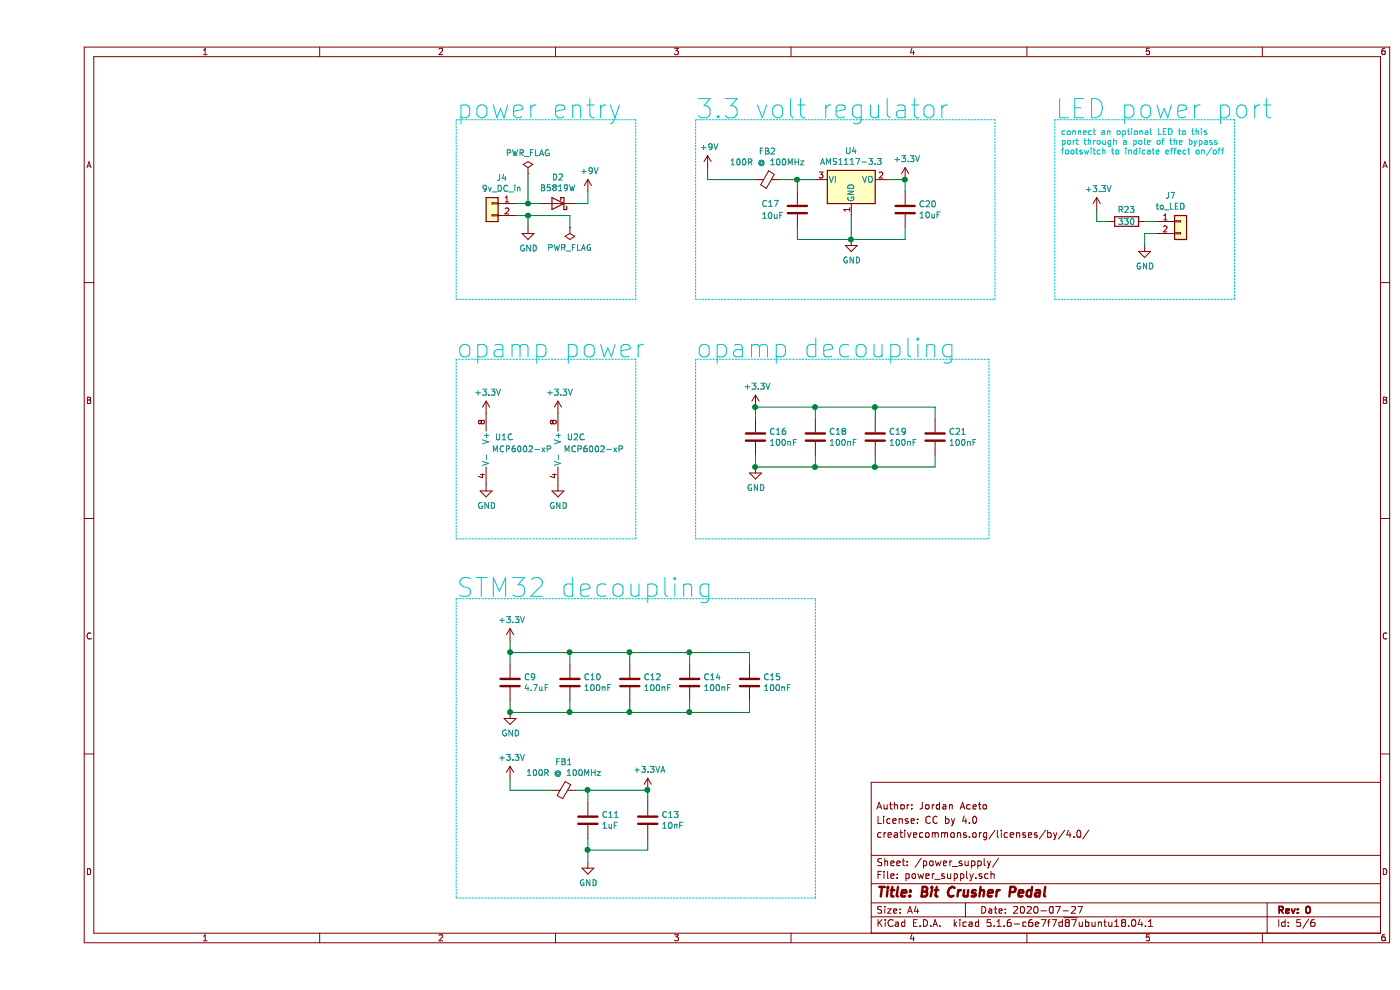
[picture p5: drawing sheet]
EESchema Schematic File Version 4
EELAYER 30 0
EELAYER END
$Descr A4 11693 8268
encoding utf-8
Sheet 5 6
Title "Bit Crusher Pedal"
Date "2020-07-27"
Rev "0"
Comp ""
Comment1 "creativecommons.org/licenses/by/4.0/"
Comment2 "License: CC by 4.0"
Comment3 "Author: Jordan Aceto"
Comment4 ""
$EndDescr
$Comp
L Device:C C10
U 1 1
P 4450 5700
F 0 "C10" H 4565 5746 50  0000 L CNN
F 1 "100nF" H 4565 5655 50  0000 L CNN
F 2 "Capacitor_SMD:C_0805_2012Metric_Pad1.15x1.40mm_HandSolder" H 4488 5550 50  0001 C CNN
F 3 "~" H 4450 5700 50  0001 C CNN
	1    4450 5700
	1    0    0    -1  
$EndComp
$Comp
L Device:C C9
U 1 1
P 3950 5700
F 0 "C9" H 4065 5746 50  0000 L CNN
F 1 "4.7uF" H 4065 5655 50  0000 L CNN
F 2 "Capacitor_SMD:C_0805_2012Metric_Pad1.15x1.40mm_HandSolder" H 3988 5550 50  0001 C CNN
F 3 "~" H 3950 5700 50  0001 C CNN
	1    3950 5700
	1    0    0    -1  
$EndComp
$Comp
L Device:C C12
U 1 1
P 4950 5700
F 0 "C12" H 5065 5746 50  0000 L CNN
F 1 "100nF" H 5065 5655 50  0000 L CNN
F 2 "Capacitor_SMD:C_0805_2012Metric_Pad1.15x1.40mm_HandSolder" H 4988 5550 50  0001 C CNN
F 3 "~" H 4950 5700 50  0001 C CNN
	1    4950 5700
	1    0    0    -1  
$EndComp
$Comp
L Device:C C11
U 1 1
P 4600 6850
F 0 "C11" H 4715 6896 50  0000 L CNN
F 1 "1uF" H 4715 6805 50  0000 L CNN
F 2 "Capacitor_SMD:C_0805_2012Metric_Pad1.15x1.40mm_HandSolder" H 4638 6700 50  0001 C CNN
F 3 "~" H 4600 6850 50  0001 C CNN
	1    4600 6850
	1    0    0    -1  
$EndComp
$Comp
L Device:C C13
U 1 1
P 5100 6850
F 0 "C13" H 5215 6896 50  0000 L CNN
F 1 "10nF" H 5215 6805 50  0000 L CNN
F 2 "Capacitor_SMD:C_0805_2012Metric_Pad1.15x1.40mm_HandSolder" H 5138 6700 50  0001 C CNN
F 3 "~" H 5100 6850 50  0001 C CNN
	1    5100 6850
	1    0    0    -1  
$EndComp
$Comp
L power:+3.3V #PWR0118
U 1 1
P 3950 6500
F 0 "#PWR0118" H 3950 6350 50  0001 C CNN
F 1 "+3.3V" H 3965 6673 50  0000 C CNN
F 2 "" H 3950 6500 50  0001 C CNN
F 3 "" H 3950 6500 50  0001 C CNN
	1    3950 6500
	1    0    0    -1  
$EndComp
$Comp
L power:+3.3V #PWR0119
U 1 1
P 3950 5350
F 0 "#PWR0119" H 3950 5200 50  0001 C CNN
F 1 "+3.3V" H 3965 5523 50  0000 C CNN
F 2 "" H 3950 5350 50  0001 C CNN
F 3 "" H 3950 5350 50  0001 C CNN
	1    3950 5350
	1    0    0    -1  
$EndComp
Wire Wire Line
	3950 5550 3950 5450
Wire Wire Line
	3950 5450 4450 5450
Wire Wire Line
	4950 5450 4950 5550
Connection ~ 3950 5450
Wire Wire Line
	3950 5450 3950 5350
Wire Wire Line
	4450 5550 4450 5450
Connection ~ 4450 5450
Wire Wire Line
	4450 5450 4950 5450
Wire Wire Line
	4950 5850 4950 5950
Wire Wire Line
	4950 5950 4450 5950
Wire Wire Line
	3950 5950 3950 5850
Wire Wire Line
	4450 5850 4450 5950
Connection ~ 4450 5950
Wire Wire Line
	4450 5950 3950 5950
$Comp
L power:GND #PWR0120
U 1 1
P 3950 5950
F 0 "#PWR0120" H 3950 5700 50  0001 C CNN
F 1 "GND" H 3955 5777 50  0000 C CNN
F 2 "" H 3950 5950 50  0001 C CNN
F 3 "" H 3950 5950 50  0001 C CNN
	1    3950 5950
	1    0    0    -1  
$EndComp
Connection ~ 3950 5950
$Comp
L Device:C C14
U 1 1
P 5450 5700
F 0 "C14" H 5565 5746 50  0000 L CNN
F 1 "100nF" H 5565 5655 50  0000 L CNN
F 2 "Capacitor_SMD:C_0805_2012Metric_Pad1.15x1.40mm_HandSolder" H 5488 5550 50  0001 C CNN
F 3 "~" H 5450 5700 50  0001 C CNN
	1    5450 5700
	1    0    0    -1  
$EndComp
$Comp
L Device:C C15
U 1 1
P 5950 5700
F 0 "C15" H 6065 5746 50  0000 L CNN
F 1 "100nF" H 6065 5655 50  0000 L CNN
F 2 "Capacitor_SMD:C_0805_2012Metric_Pad1.15x1.40mm_HandSolder" H 5988 5550 50  0001 C CNN
F 3 "~" H 5950 5700 50  0001 C CNN
	1    5950 5700
	1    0    0    -1  
$EndComp
Connection ~ 4950 5450
Connection ~ 4950 5950
Wire Wire Line
	5450 5550 5450 5450
Connection ~ 5450 5450
Wire Wire Line
	5450 5450 4950 5450
Wire Wire Line
	5450 5850 5450 5950
Connection ~ 5450 5950
Wire Wire Line
	5450 5950 4950 5950
Wire Wire Line
	5950 5550 5950 5450
Wire Wire Line
	5950 5450 5450 5450
Wire Wire Line
	5950 5850 5950 5950
Wire Wire Line
	5950 5950 5450 5950
$Comp
L power:GND #PWR0121
U 1 1
P 4600 7200
F 0 "#PWR0121" H 4600 6950 50  0001 C CNN
F 1 "GND" H 4605 7027 50  0000 C CNN
F 2 "" H 4600 7200 50  0001 C CNN
F 3 "" H 4600 7200 50  0001 C CNN
	1    4600 7200
	1    0    0    -1  
$EndComp
Wire Wire Line
	4600 7000 4600 7100
Wire Wire Line
	4600 7100 5100 7100
Wire Wire Line
	5100 7100 5100 7000
Connection ~ 4600 7100
Wire Wire Line
	4600 7100 4600 7200
Wire Wire Line
	5100 6700 5100 6600
Wire Wire Line
	5100 6600 4600 6600
Wire Wire Line
	4600 6600 4600 6700
$Comp
L power:+3.3VA #PWR0122
U 1 1
P 5100 6600
F 0 "#PWR0122" H 5100 6450 50  0001 C CNN
F 1 "+3.3VA" H 5115 6773 50  0000 C CNN
F 2 "" H 5100 6600 50  0001 C CNN
F 3 "" H 5100 6600 50  0001 C CNN
	1    5100 6600
	1    0    0    -1  
$EndComp
$Comp
L Device:Ferrite_Bead_Small FB1
U 1 1
P 4400 6600
F 0 "FB1" V 4163 6600 50  0000 C CNN
F 1 "100R @ 100MHz" V 4254 6600 50  0000 C CNN
F 2 "Inductor_SMD:L_0805_2012Metric_Pad1.15x1.40mm_HandSolder" V 4330 6600 50  0001 C CNN
F 3 "~" H 4400 6600 50  0001 C CNN
	1    4400 6600
	0    1    1    0   
$EndComp
Wire Wire Line
	4500 6600 4600 6600
Connection ~ 4600 6600
Wire Wire Line
	3950 6500 3950 6600
Wire Wire Line
	3950 6600 4300 6600
Connection ~ 5100 6600
Wire Notes Line
	3500 5000 3500 7500
Wire Notes Line
	3500 7500 6500 7500
Wire Notes Line
	6500 7500 6500 5000
Wire Notes Line
	6500 5000 3500 5000
Text Notes 3500 5000 0    157  ~ 0
STM32 decoupling
$Comp
L Device:Ferrite_Bead_Small FB2
U 1 1
P 6100 1500
F 0 "FB2" V 5863 1500 50  0000 C CNN
F 1 "100R @ 100MHz" V 5954 1500 50  0000 C CNN
F 2 "Inductor_SMD:L_0805_2012Metric_Pad1.15x1.40mm_HandSolder" V 6030 1500 50  0001 C CNN
F 3 "~" H 6100 1500 50  0001 C CNN
	1    6100 1500
	0    1    1    0   
$EndComp
$Comp
L Device:C C17
U 1 1
P 6350 1750
F 0 "C17" H 6050 1800 50  0000 L CNN
F 1 "10uF" H 6050 1700 50  0000 L CNN
F 2 "Capacitor_SMD:C_0805_2012Metric_Pad1.15x1.40mm_HandSolder" H 6388 1600 50  0001 C CNN
F 3 "~" H 6350 1750 50  0001 C CNN
	1    6350 1750
	1    0    0    -1  
$EndComp
$Comp
L Device:C C20
U 1 1
P 7250 1750
F 0 "C20" H 7365 1796 50  0000 L CNN
F 1 "10uF" H 7365 1705 50  0000 L CNN
F 2 "Capacitor_SMD:C_0805_2012Metric_Pad1.15x1.40mm_HandSolder" H 7288 1600 50  0001 C CNN
F 3 "~" H 7250 1750 50  0001 C CNN
	1    7250 1750
	1    0    0    -1  
$EndComp
Wire Wire Line
	6500 1500 6350 1500
Wire Wire Line
	6350 1600 6350 1500
Connection ~ 6350 1500
Wire Wire Line
	6350 1500 6200 1500
Wire Wire Line
	7100 1500 7250 1500
Wire Wire Line
	7250 1500 7250 1600
Wire Wire Line
	7250 1900 7250 2000
Wire Wire Line
	7250 2000 6800 2000
Wire Wire Line
	6350 2000 6350 1900
Wire Wire Line
	6800 1800 6800 2000
Connection ~ 6800 2000
Wire Wire Line
	6800 2000 6350 2000
$Comp
L power:GND #PWR0123
U 1 1
P 6800 2000
F 0 "#PWR0123" H 6800 1750 50  0001 C CNN
F 1 "GND" H 6805 1827 50  0000 C CNN
F 2 "" H 6800 2000 50  0001 C CNN
F 3 "" H 6800 2000 50  0001 C CNN
	1    6800 2000
	1    0    0    -1  
$EndComp
$Comp
L power:+9V #PWR0124
U 1 1
P 5600 1400
F 0 "#PWR0124" H 5600 1250 50  0001 C CNN
F 1 "+9V" H 5615 1573 50  0000 C CNN
F 2 "" H 5600 1400 50  0001 C CNN
F 3 "" H 5600 1400 50  0001 C CNN
	1    5600 1400
	1    0    0    -1  
$EndComp
Wire Wire Line
	5600 1400 5600 1500
Wire Wire Line
	5600 1500 6000 1500
$Comp
L power:+3.3V #PWR0125
U 1 1
P 7250 1500
F 0 "#PWR0125" H 7250 1350 50  0001 C CNN
F 1 "+3.3V" H 7265 1673 50  0000 C CNN
F 2 "" H 7250 1500 50  0001 C CNN
F 3 "" H 7250 1500 50  0001 C CNN
	1    7250 1500
	1    0    0    -1  
$EndComp
Connection ~ 7250 1500
Wire Notes Line
	5500 1000 5500 2500
Wire Notes Line
	5500 2500 8000 2500
Wire Notes Line
	8000 2500 8000 1000
Wire Notes Line
	8000 1000 5500 1000
Text Notes 5500 1000 0    157  ~ 0
3.3 volt regulator
$Comp
L Device:D_Schottky D2
U 1 1
P 4350 1700
F 0 "D2" H 4350 1483 50  0000 C CNN
F 1 "B5819W" H 4350 1574 50  0000 C CNN
F 2 "Diode_SMD:D_SOD-123" H 4350 1700 50  0001 C CNN
F 3 "~" H 4350 1700 50  0001 C CNN
	1    4350 1700
	-1   0    0    1   
$EndComp
$Comp
L power:+9V #PWR0126
U 1 1
P 4600 1600
F 0 "#PWR0126" H 4600 1450 50  0001 C CNN
F 1 "+9V" H 4615 1773 50  0000 C CNN
F 2 "" H 4600 1600 50  0001 C CNN
F 3 "" H 4600 1600 50  0001 C CNN
	1    4600 1600
	1    0    0    -1  
$EndComp
Wire Wire Line
	4600 1600 4600 1700
Wire Wire Line
	4600 1700 4500 1700
$Comp
L Connector_Generic:Conn_01x02 J4
U 1 1
P 3800 1700
F 0 "J4" H 3718 1917 50  0000 C CNN
F 1 "9v_DC_in" H 3718 1826 50  0000 C CNN
F 2 "Connector_PinHeader_2.54mm:PinHeader_1x02_P2.54mm_Vertical" H 3800 1700 50  0001 C CNN
F 3 "~" H 3800 1700 50  0001 C CNN
	1    3800 1700
	-1   0    0    -1  
$EndComp
$Comp
L power:GND #PWR0127
U 1 1
P 4100 1900
F 0 "#PWR0127" H 4100 1650 50  0001 C CNN
F 1 "GND" H 4105 1727 50  0000 C CNN
F 2 "" H 4100 1900 50  0001 C CNN
F 3 "" H 4100 1900 50  0001 C CNN
	1    4100 1900
	1    0    0    -1  
$EndComp
Wire Wire Line
	4100 1900 4100 1800
Wire Wire Line
	4100 1800 4000 1800
Wire Notes Line
	3500 1000 3500 2500
Wire Notes Line
	3500 2500 5000 2500
Wire Notes Line
	5000 2500 5000 1000
Wire Notes Line
	5000 1000 3500 1000
Text Notes 3500 1000 0    157  ~ 0
power entry
$Comp
L Amplifier_Operational:MCP6002-xP U?
U 3 1
P 3850 3750
AR Path="/5F1223E3/5F256E78" Ref="U?"  Part="1" 
AR Path="/5F122414/5F256E78" Ref="U?"  Part="1" 
AR Path="/5F122464/5F256E78" Ref="U?"  Part="2" 
AR Path="/5F1224B4/5F256E78" Ref="U1"  Part="3" 
F 0 "U1" H 3900 3850 50  0000 C CNN
F 1 "MCP6002-xP" H 4050 3750 50  0000 C CNN
F 2 "Package_SO:SOIC-8_3.9x4.9mm_P1.27mm" H 3850 3750 50  0001 C CNN
F 3 "http://ww1.microchip.com/downloads/en/DeviceDoc/21733j.pdf" H 3850 3750 50  0001 C CNN
	3    3850 3750
	1    0    0    -1  
$EndComp
$Comp
L Amplifier_Operational:MCP6002-xP U?
U 3 1
P 4450 3750
AR Path="/5F1223E3/5F258336" Ref="U?"  Part="1" 
AR Path="/5F122414/5F258336" Ref="U?"  Part="1" 
AR Path="/5F122464/5F258336" Ref="U?"  Part="2" 
AR Path="/5F1224B4/5F258336" Ref="U2"  Part="3" 
F 0 "U2" H 4500 3850 50  0000 C CNN
F 1 "MCP6002-xP" H 4650 3750 50  0000 C CNN
F 2 "Package_SO:SOIC-8_3.9x4.9mm_P1.27mm" H 4450 3750 50  0001 C CNN
F 3 "http://ww1.microchip.com/downloads/en/DeviceDoc/21733j.pdf" H 4450 3750 50  0001 C CNN
	3    4450 3750
	1    0    0    -1  
$EndComp
$Comp
L power:+3.3V #PWR0128
U 1 1
P 3750 3450
F 0 "#PWR0128" H 3750 3300 50  0001 C CNN
F 1 "+3.3V" H 3765 3623 50  0000 C CNN
F 2 "" H 3750 3450 50  0001 C CNN
F 3 "" H 3750 3450 50  0001 C CNN
	1    3750 3450
	1    0    0    -1  
$EndComp
$Comp
L power:+3.3V #PWR0129
U 1 1
P 4350 3450
F 0 "#PWR0129" H 4350 3300 50  0001 C CNN
F 1 "+3.3V" H 4365 3623 50  0000 C CNN
F 2 "" H 4350 3450 50  0001 C CNN
F 3 "" H 4350 3450 50  0001 C CNN
	1    4350 3450
	1    0    0    -1  
$EndComp
$Comp
L power:GND #PWR0130
U 1 1
P 3750 4050
F 0 "#PWR0130" H 3750 3800 50  0001 C CNN
F 1 "GND" H 3755 3877 50  0000 C CNN
F 2 "" H 3750 4050 50  0001 C CNN
F 3 "" H 3750 4050 50  0001 C CNN
	1    3750 4050
	1    0    0    -1  
$EndComp
$Comp
L power:GND #PWR0131
U 1 1
P 4350 4050
F 0 "#PWR0131" H 4350 3800 50  0001 C CNN
F 1 "GND" H 4355 3877 50  0000 C CNN
F 2 "" H 4350 4050 50  0001 C CNN
F 3 "" H 4350 4050 50  0001 C CNN
	1    4350 4050
	1    0    0    -1  
$EndComp
Wire Notes Line
	3500 3000 3500 4500
Wire Notes Line
	3500 4500 5000 4500
Wire Notes Line
	5000 4500 5000 3000
Wire Notes Line
	5000 3000 3500 3000
Text Notes 3500 3000 0    157  ~ 0
opamp power
$Comp
L Device:C C19
U 1 1
P 7000 3650
F 0 "C19" H 7115 3696 50  0000 L CNN
F 1 "100nF" H 7115 3605 50  0000 L CNN
F 2 "Capacitor_SMD:C_0805_2012Metric_Pad1.15x1.40mm_HandSolder" H 7038 3500 50  0001 C CNN
F 3 "~" H 7000 3650 50  0001 C CNN
	1    7000 3650
	1    0    0    -1  
$EndComp
$Comp
L Device:C C21
U 1 1
P 7500 3650
F 0 "C21" H 7615 3696 50  0000 L CNN
F 1 "100nF" H 7615 3605 50  0000 L CNN
F 2 "Capacitor_SMD:C_0805_2012Metric_Pad1.15x1.40mm_HandSolder" H 7538 3500 50  0001 C CNN
F 3 "~" H 7500 3650 50  0001 C CNN
	1    7500 3650
	1    0    0    -1  
$EndComp
$Comp
L Device:C C16
U 1 1
P 6000 3650
F 0 "C16" H 6115 3696 50  0000 L CNN
F 1 "100nF" H 6115 3605 50  0000 L CNN
F 2 "Capacitor_SMD:C_0805_2012Metric_Pad1.15x1.40mm_HandSolder" H 6038 3500 50  0001 C CNN
F 3 "~" H 6000 3650 50  0001 C CNN
	1    6000 3650
	1    0    0    -1  
$EndComp
$Comp
L Device:C C18
U 1 1
P 6500 3650
F 0 "C18" H 6615 3696 50  0000 L CNN
F 1 "100nF" H 6615 3605 50  0000 L CNN
F 2 "Capacitor_SMD:C_0805_2012Metric_Pad1.15x1.40mm_HandSolder" H 6538 3500 50  0001 C CNN
F 3 "~" H 6500 3650 50  0001 C CNN
	1    6500 3650
	1    0    0    -1  
$EndComp
Wire Notes Line
	5500 3000 5500 4500
Wire Notes Line
	5500 4500 7950 4500
Wire Notes Line
	7950 4500 7950 3000
Wire Notes Line
	7950 3000 5500 3000
Text Notes 5500 3000 0    157  ~ 0
opamp decoupling
Wire Wire Line
	7500 3500 7500 3400
Wire Wire Line
	7500 3400 7000 3400
Wire Wire Line
	6000 3400 6000 3500
Wire Wire Line
	6000 3800 6000 3900
Wire Wire Line
	6000 3900 6500 3900
Wire Wire Line
	7500 3900 7500 3800
Wire Wire Line
	7000 3800 7000 3900
Connection ~ 7000 3900
Wire Wire Line
	7000 3900 7500 3900
Wire Wire Line
	6500 3800 6500 3900
Connection ~ 6500 3900
Wire Wire Line
	6500 3900 7000 3900
Wire Wire Line
	6500 3500 6500 3400
Connection ~ 6500 3400
Wire Wire Line
	6500 3400 6000 3400
Wire Wire Line
	7000 3500 7000 3400
Connection ~ 7000 3400
Wire Wire Line
	7000 3400 6500 3400
$Comp
L power:+3.3V #PWR0132
U 1 1
P 6000 3400
F 0 "#PWR0132" H 6000 3250 50  0001 C CNN
F 1 "+3.3V" H 6015 3573 50  0000 C CNN
F 2 "" H 6000 3400 50  0001 C CNN
F 3 "" H 6000 3400 50  0001 C CNN
	1    6000 3400
	1    0    0    -1  
$EndComp
Connection ~ 6000 3400
$Comp
L power:GND #PWR0133
U 1 1
P 6000 3900
F 0 "#PWR0133" H 6000 3650 50  0001 C CNN
F 1 "GND" H 6005 3727 50  0000 C CNN
F 2 "" H 6000 3900 50  0001 C CNN
F 3 "" H 6000 3900 50  0001 C CNN
	1    6000 3900
	1    0    0    -1  
$EndComp
Connection ~ 6000 3900
$Comp
L power:PWR_FLAG #FLG0102
U 1 1
P 4450 1900
F 0 "#FLG0102" H 4450 1975 50  0001 C CNN
F 1 "PWR_FLAG" H 4450 2073 50  0000 C CNN
F 2 "" H 4450 1900 50  0001 C CNN
F 3 "~" H 4450 1900 50  0001 C CNN
	1    4450 1900
	-1   0    0    1   
$EndComp
Wire Wire Line
	4450 1900 4450 1800
Wire Wire Line
	4450 1800 4100 1800
Connection ~ 4100 1800
Connection ~ 4100 1700
Wire Wire Line
	4100 1700 4000 1700
Wire Wire Line
	4200 1700 4100 1700
Wire Wire Line
	4100 1450 4100 1700
$Comp
L power:PWR_FLAG #FLG0101
U 1 1
P 4100 1450
F 0 "#FLG0101" H 4100 1525 50  0001 C CNN
F 1 "PWR_FLAG" H 4100 1623 50  0000 C CNN
F 2 "" H 4100 1450 50  0001 C CNN
F 3 "~" H 4100 1450 50  0001 C CNN
	1    4100 1450
	1    0    0    -1  
$EndComp
$Comp
L Regulator_Linear:AMS1117-3.3 U4
U 1 1
P 6800 1500
F 0 "U4" H 6800 1742 50  0000 C CNN
F 1 "AMS1117-3.3" H 6800 1651 50  0000 C CNN
F 2 "Package_TO_SOT_SMD:SOT-223-3_TabPin2" H 6800 1700 50  0001 C CNN
F 3 "http://www.advanced-monolithic.com/pdf/ds1117.pdf" H 6900 1250 50  0001 C CNN
	1    6800 1500
	1    0    0    -1  
$EndComp
$Comp
L Connector_Generic:Conn_01x02 J7
U 1 1
P 9550 1850
F 0 "J7" H 9468 2067 50  0000 C CNN
F 1 "to_LED" H 9468 1976 50  0000 C CNN
F 2 "Connector_PinHeader_2.54mm:PinHeader_1x02_P2.54mm_Vertical" H 9550 1850 50  0001 C CNN
F 3 "~" H 9550 1850 50  0001 C CNN
	1    9550 1850
	1    0    0    -1  
$EndComp
Wire Notes Line
	8500 1000 8500 2500
Wire Notes Line
	8500 2500 10000 2500
Wire Notes Line
	10000 2500 10000 1000
Wire Notes Line
	10000 1000 8500 1000
Text Notes 8500 1000 0    157  ~ 0
LED power port
$Comp
L power:GND #PWR04
U 1 1
P 9250 2050
F 0 "#PWR04" H 9250 1800 50  0001 C CNN
F 1 "GND" H 9255 1877 50  0000 C CNN
F 2 "" H 9250 2050 50  0001 C CNN
F 3 "" H 9250 2050 50  0001 C CNN
	1    9250 2050
	1    0    0    -1  
$EndComp
Wire Wire Line
	9250 2050 9250 1950
Wire Wire Line
	9250 1950 9350 1950
$Comp
L Device:R R23
U 1 1
P 9100 1850
F 0 "R23" V 9000 1850 50  0000 C CNN
F 1 "330" V 9100 1850 50  0000 C CNN
F 2 "Resistor_SMD:R_0805_2012Metric_Pad1.15x1.40mm_HandSolder" V 9030 1850 50  0001 C CNN
F 3 "~" H 9100 1850 50  0001 C CNN
	1    9100 1850
	0    1    1    0   
$EndComp
Wire Wire Line
	8850 1750 8850 1850
Wire Wire Line
	8850 1850 8950 1850
Wire Wire Line
	9250 1850 9350 1850
$Comp
L power:+3.3V #PWR03
U 1 1
P 8850 1750
F 0 "#PWR03" H 8850 1600 50  0001 C CNN
F 1 "+3.3V" H 8865 1923 50  0000 C CNN
F 2 "" H 8850 1750 50  0001 C CNN
F 3 "" H 8850 1750 50  0001 C CNN
	1    8850 1750
	1    0    0    -1  
$EndComp
Text Notes 8550 1300 0    50   ~ 0
connect an optional LED to this \nport through a pole of the bypass \nfootswitch to indicate effect on/off
$EndSCHEMATC
